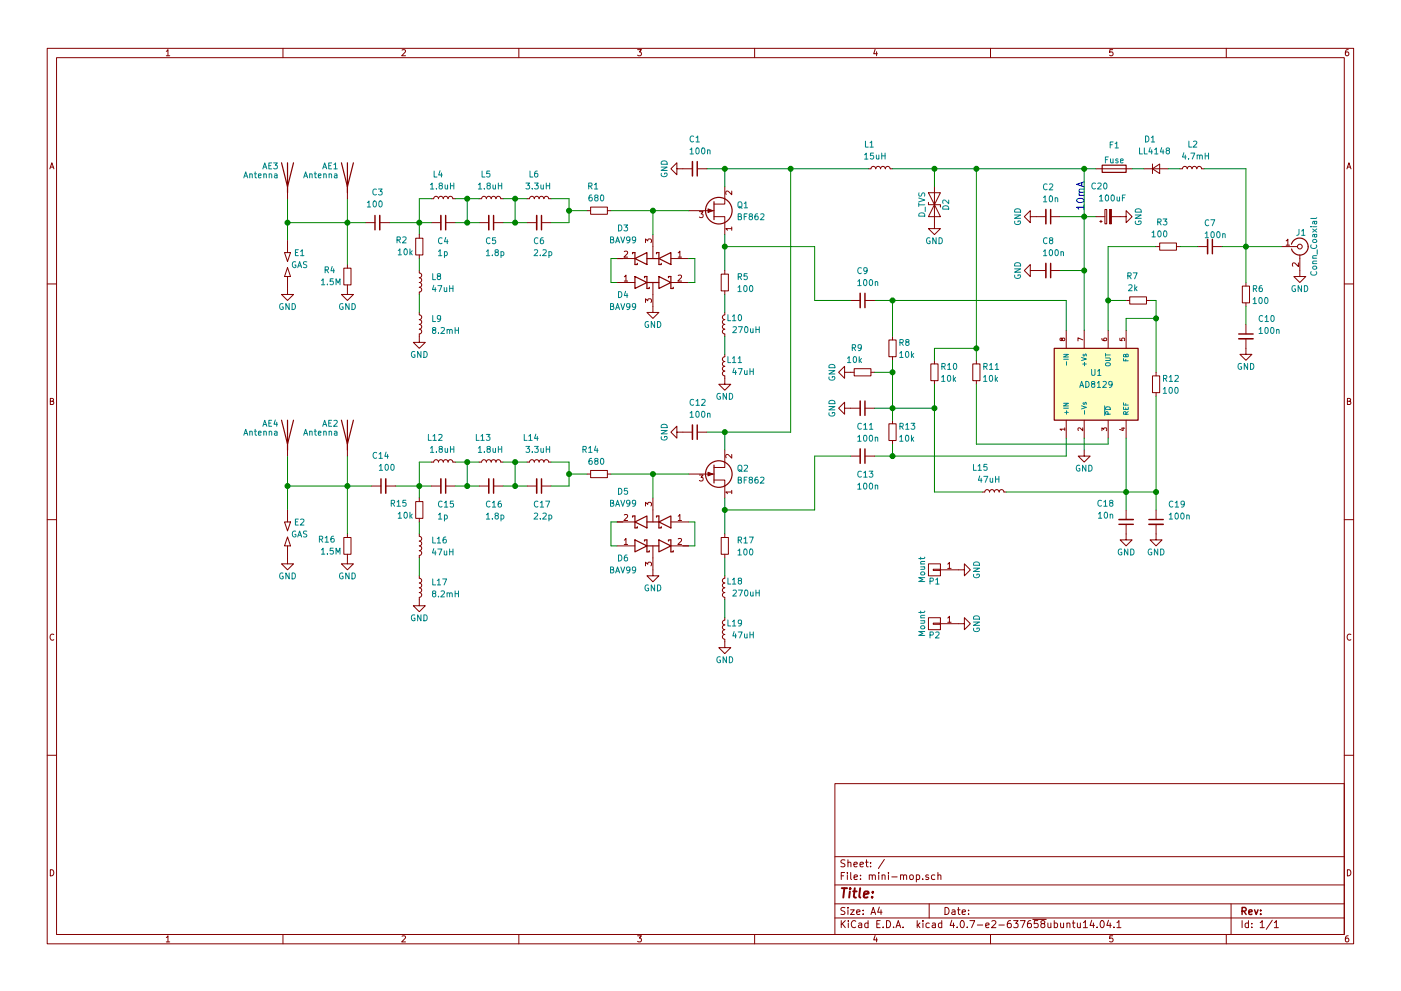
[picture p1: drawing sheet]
EESchema Schematic File Version 2
LIBS:power
LIBS:device
LIBS:linear
LIBS:regul
LIBS:adc-dac
LIBS:memory
LIBS:xilinx
LIBS:microcontrollers
LIBS:dsp
LIBS:microchip
LIBS:analog_switches
LIBS:motorola
LIBS:texas
LIBS:intel
LIBS:audio
LIBS:interface
LIBS:digital-audio
LIBS:philips
LIBS:cypress
LIBS:siliconi
LIBS:opto
LIBS:atmel
LIBS:contrib
LIBS:mini-mop
LIBS:Connector
EELAYER 25 0
EELAYER END
$Descr A4 11693 8268
encoding utf-8
Sheet 1 1
Title ""
Date ""
Rev ""
Comp ""
Comment1 ""
Comment2 ""
Comment3 ""
Comment4 ""
$EndDescr
$Comp
L AD8129 U1
U 1 1
P 9150 3200
F 0 "U1" H 9150 3300 50  0000 C CNN
F 1 "AD8129" H 9150 3200 50  0000 C CNN
F 2 "Housings_SOIC:SOIC-8_3.9x4.9mm_Pitch1.27mm" H 9150 3200 50  0001 C CIN
F 3 "" H 9150 3200 50  0001 C CNN
	1    9150 3200
	1    0    0    -1  
$EndComp
$Comp
L C_Small C8
U 1 1
P 8750 2250
F 0 "C8" V 8500 2200 50  0000 L CNN
F 1 "100n" V 8600 2200 50  0000 L CNN
F 2 "mini_mop:C_1206_0603" H 8750 2250 50  0001 C CNN
F 3 "" H 8750 2250 50  0001 C CNN
	1    8750 2250
	0    1    1    0   
$EndComp
$Comp
L C_Small C2
U 1 1
P 8750 1800
F 0 "C2" V 8500 1750 50  0000 L CNN
F 1 "10n" V 8600 1750 50  0000 L CNN
F 2 "mini_mop:C_1206_0603" H 8750 1800 50  0001 C CNN
F 3 "" H 8750 1800 50  0001 C CNN
	1    8750 1800
	0    1    1    0   
$EndComp
$Comp
L GND #PWR5
U 1 1
P 8650 2250
F 0 "#PWR5" H 8650 2000 50  0001 C CNN
F 1 "GND" H 8650 2100 50  0000 C CNN
F 2 "" H 8650 2250 50  0001 C CNN
F 3 "" H 8650 2250 50  0001 C CNN
	1    8650 2250
	0    1    1    0   
$EndComp
$Comp
L GND #PWR2
U 1 1
P 8650 1800
F 0 "#PWR2" H 8650 1550 50  0001 C CNN
F 1 "GND" H 8650 1650 50  0000 C CNN
F 2 "" H 8650 1800 50  0001 C CNN
F 3 "" H 8650 1800 50  0001 C CNN
	1    8650 1800
	0    1    1    0   
$EndComp
$Comp
L R_Small R7
U 1 1
P 9500 2500
F 0 "R7" V 9700 2500 50  0000 L CNN
F 1 "2k" V 9600 2500 50  0000 L CNN
F 2 "mini_mop:R_1206_0603" H 9500 2500 50  0001 C CNN
F 3 "" H 9500 2500 50  0001 C CNN
	1    9500 2500
	0    -1   -1   0   
$EndComp
Wire Wire Line
	9250 2050 9250 2750
Wire Wire Line
	9250 2500 9400 2500
Wire Wire Line
	9400 2750 9400 2650
Wire Wire Line
	9400 2650 9650 2650
Wire Wire Line
	9650 2500 9650 3100
Wire Wire Line
	9650 2500 9600 2500
$Comp
L R_Small R12
U 1 1
P 9650 3200
F 0 "R12" H 9700 3250 50  0000 L CNN
F 1 "100" H 9700 3150 50  0000 L CNN
F 2 "mini_mop:R_1206_0603" H 9650 3200 50  0001 C CNN
F 3 "" H 9650 3200 50  0001 C CNN
	1    9650 3200
	1    0    0    -1  
$EndComp
Connection ~ 9650 2650
Wire Wire Line
	9650 3300 9650 4250
Wire Wire Line
	9400 3650 9400 4250
$Comp
L L_Small L15
U 1 1
P 8300 4100
F 0 "L15" V 8500 4150 50  0000 L CNN
F 1 "47uH" V 8400 4050 50  0000 L CNN
F 2 "Resistors_ThroughHole:R_Axial_DIN0207_L6.3mm_D2.5mm_P10.16mm_Horizontal" H 8300 4100 50  0001 C CNN
F 3 "" H 8300 4100 50  0001 C CNN
	1    8300 4100
	0    -1   -1   0   
$EndComp
$Comp
L R_Small R11
U 1 1
P 8150 3100
F 0 "R11" H 8200 3150 50  0000 L CNN
F 1 "10k" H 8200 3050 50  0000 L CNN
F 2 "mini_mop:R_1206_0603" H 8150 3100 50  0001 C CNN
F 3 "" H 8150 3100 50  0001 C CNN
	1    8150 3100
	1    0    0    -1  
$EndComp
$Comp
L R_Small R10
U 1 1
P 7800 3100
F 0 "R10" H 7850 3150 50  0000 L CNN
F 1 "10k" H 7850 3050 50  0000 L CNN
F 2 "mini_mop:R_1206_0603" H 7800 3100 50  0001 C CNN
F 3 "" H 7800 3100 50  0001 C CNN
	1    7800 3100
	1    0    0    -1  
$EndComp
$Comp
L R_Small R8
U 1 1
P 7450 2900
F 0 "R8" H 7500 2950 50  0000 L CNN
F 1 "10k" H 7500 2850 50  0000 L CNN
F 2 "mini_mop:R_1206_0603" H 7450 2900 50  0001 C CNN
F 3 "" H 7450 2900 50  0001 C CNN
	1    7450 2900
	1    0    0    -1  
$EndComp
Wire Wire Line
	8150 3200 8150 3700
Wire Wire Line
	8150 3700 9250 3700
Wire Wire Line
	9250 3700 9250 3650
Wire Wire Line
	7800 3000 7800 2900
Wire Wire Line
	7800 2900 8150 2900
Wire Wire Line
	7800 3200 7800 4100
Wire Wire Line
	7800 4100 8200 4100
$Comp
L R_Small R13
U 1 1
P 7450 3600
F 0 "R13" H 7500 3650 50  0000 L CNN
F 1 "10k" H 7500 3550 50  0000 L CNN
F 2 "mini_mop:R_1206_0603" H 7450 3600 50  0001 C CNN
F 3 "" H 7450 3600 50  0001 C CNN
	1    7450 3600
	1    0    0    -1  
$EndComp
Wire Wire Line
	7450 3700 7450 3800
Wire Wire Line
	7300 3800 8900 3800
Wire Wire Line
	8900 3800 8900 3650
Wire Wire Line
	7450 3000 7450 3500
$Comp
L C_Small C13
U 1 1
P 7200 3800
F 0 "C13" V 7350 3750 50  0000 L CNN
F 1 "100n" V 7450 3750 50  0000 L CNN
F 2 "mini_mop:C_1206_0603" H 7200 3800 50  0001 C CNN
F 3 "" H 7200 3800 50  0001 C CNN
	1    7200 3800
	0    1    1    0   
$EndComp
Connection ~ 7450 3800
$Comp
L R_Small R9
U 1 1
P 7200 3100
F 0 "R9" V 7400 3100 50  0000 L CNN
F 1 "10k" V 7300 3100 50  0000 L CNN
F 2 "mini_mop:R_1206_0603" H 7200 3100 50  0001 C CNN
F 3 "" H 7200 3100 50  0001 C CNN
	1    7200 3100
	0    -1   -1   0   
$EndComp
$Comp
L C_Small C11
U 1 1
P 7200 3400
F 0 "C11" V 7350 3350 50  0000 L CNN
F 1 "100n" V 7450 3350 50  0000 L CNN
F 2 "mini_mop:C_1206_0603" H 7200 3400 50  0001 C CNN
F 3 "" H 7200 3400 50  0001 C CNN
	1    7200 3400
	0    1    1    0   
$EndComp
Wire Wire Line
	7300 3400 7800 3400
Connection ~ 7450 3400
$Comp
L GND #PWR14
U 1 1
P 7100 3400
F 0 "#PWR14" H 7100 3150 50  0001 C CNN
F 1 "GND" H 7100 3250 50  0000 C CNN
F 2 "" H 7100 3400 50  0001 C CNN
F 3 "" H 7100 3400 50  0001 C CNN
	1    7100 3400
	0    1    1    0   
$EndComp
$Comp
L GND #PWR12
U 1 1
P 7100 3100
F 0 "#PWR12" H 7100 2850 50  0001 C CNN
F 1 "GND" H 7100 2950 50  0000 C CNN
F 2 "" H 7100 3100 50  0001 C CNN
F 3 "" H 7100 3100 50  0001 C CNN
	1    7100 3100
	0    1    1    0   
$EndComp
Wire Wire Line
	7300 2500 8900 2500
Wire Wire Line
	8900 2500 8900 2750
Wire Wire Line
	7300 3100 7450 3100
Connection ~ 7450 3100
Wire Wire Line
	8400 4100 9650 4100
Connection ~ 9400 4100
$Comp
L GND #PWR16
U 1 1
P 9050 3750
F 0 "#PWR16" H 9050 3500 50  0001 C CNN
F 1 "GND" H 9050 3600 50  0000 C CNN
F 2 "" H 9050 3750 50  0001 C CNN
F 3 "" H 9050 3750 50  0001 C CNN
	1    9050 3750
	1    0    0    -1  
$EndComp
Wire Wire Line
	9050 3650 9050 3750
Wire Wire Line
	9050 2250 8850 2250
Connection ~ 9050 2250
Text Notes 9050 1750 1    60   ~ 0
10mA\n
$Comp
L Fuse F1
U 1 1
P 9300 1400
F 0 "F1" V 9100 1400 50  0000 C CNN
F 1 "Fuse" V 9225 1400 50  0000 C CNN
F 2 "Fuse_Holders_and_Fuses:Fuseholder5x20_horiz_open_inline_Type-I" V 9230 1400 50  0001 C CNN
F 3 "" H 9300 1400 50  0001 C CNN
	1    9300 1400
	0    1    1    0   
$EndComp
$Comp
L D_Small D1
U 1 1
P 9650 1400
F 0 "D1" H 9550 1650 50  0000 L CNN
F 1 "LL4148" H 9500 1550 50  0000 L CNN
F 2 "Diodes_SMD:D_MiniMELF_Handsoldering" V 9650 1400 50  0001 C CNN
F 3 "" V 9650 1400 50  0001 C CNN
	1    9650 1400
	1    0    0    -1  
$EndComp
Wire Wire Line
	9450 1400 9550 1400
$Comp
L R_Small R3
U 1 1
P 9750 2050
F 0 "R3" V 9950 2050 50  0000 L CNN
F 1 "100" V 9850 2050 50  0000 L CNN
F 2 "mini_mop:R_1206_0603" H 9750 2050 50  0001 C CNN
F 3 "" H 9750 2050 50  0001 C CNN
	1    9750 2050
	0    -1   -1   0   
$EndComp
Wire Wire Line
	9650 2050 9250 2050
Connection ~ 9250 2500
Wire Wire Line
	7450 2500 7450 2800
Connection ~ 8150 2900
Connection ~ 7800 3400
$Comp
L C_Small C9
U 1 1
P 7200 2500
F 0 "C9" V 6950 2450 50  0000 L CNN
F 1 "100n" V 7050 2450 50  0000 L CNN
F 2 "mini_mop:C_1206_0603" H 7200 2500 50  0001 C CNN
F 3 "" H 7200 2500 50  0001 C CNN
	1    7200 2500
	0    1    1    0   
$EndComp
Connection ~ 7450 2500
$Comp
L L_Small L2
U 1 1
P 9950 1400
F 0 "L2" V 10150 1350 50  0000 L CNN
F 1 "4.7mH" V 10050 1250 50  0000 L CNN
F 2 "Resistors_ThroughHole:R_Axial_DIN0207_L6.3mm_D2.5mm_P10.16mm_Horizontal" H 9950 1400 50  0001 C CNN
F 3 "" H 9950 1400 50  0001 C CNN
	1    9950 1400
	0    -1   -1   0   
$EndComp
$Comp
L C_Small C7
U 1 1
P 10100 2050
F 0 "C7" V 9900 2000 50  0000 L CNN
F 1 "100n" V 10000 2000 50  0000 L CNN
F 2 "mini_mop:C_1206_0603" H 10100 2050 50  0001 C CNN
F 3 "" H 10100 2050 50  0001 C CNN
	1    10100 2050
	0    1    1    0   
$EndComp
$Comp
L R_Small R6
U 1 1
P 10400 2450
F 0 "R6" H 10450 2500 50  0000 L CNN
F 1 "100" H 10450 2400 50  0000 L CNN
F 2 "mini_mop:R_1206_0603" H 10400 2450 50  0001 C CNN
F 3 "" H 10400 2450 50  0001 C CNN
	1    10400 2450
	1    0    0    -1  
$EndComp
$Comp
L C_Small C19
U 1 1
P 9650 4350
F 0 "C19" H 9750 4500 50  0000 L CNN
F 1 "100n" H 9750 4400 50  0000 L CNN
F 2 "mini_mop:C_1206_0603" H 9650 4350 50  0001 C CNN
F 3 "" H 9650 4350 50  0001 C CNN
	1    9650 4350
	1    0    0    -1  
$EndComp
$Comp
L C_Small C18
U 1 1
P 9400 4350
F 0 "C18" H 9500 4200 50  0000 L CNN
F 1 "10n" H 9500 4300 50  0000 L CNN
F 2 "mini_mop:C_1206_0603" H 9400 4350 50  0001 C CNN
F 3 "" H 9400 4350 50  0001 C CNN
	1    9400 4350
	-1   0    0    1   
$EndComp
Connection ~ 9650 4100
$Comp
L GND #PWR17
U 1 1
P 9400 4450
F 0 "#PWR17" H 9400 4200 50  0001 C CNN
F 1 "GND" H 9400 4300 50  0000 C CNN
F 2 "" H 9400 4450 50  0001 C CNN
F 3 "" H 9400 4450 50  0001 C CNN
	1    9400 4450
	1    0    0    -1  
$EndComp
$Comp
L GND #PWR18
U 1 1
P 9650 4450
F 0 "#PWR18" H 9650 4200 50  0001 C CNN
F 1 "GND" H 9650 4300 50  0000 C CNN
F 2 "" H 9650 4450 50  0001 C CNN
F 3 "" H 9650 4450 50  0001 C CNN
	1    9650 4450
	1    0    0    -1  
$EndComp
$Comp
L C_Small C10
U 1 1
P 10400 2800
F 0 "C10" H 10500 2950 50  0000 L CNN
F 1 "100n" H 10500 2850 50  0000 L CNN
F 2 "mini_mop:C_1206_0603" H 10400 2800 50  0001 C CNN
F 3 "" H 10400 2800 50  0001 C CNN
	1    10400 2800
	1    0    0    -1  
$EndComp
$Comp
L GND #PWR11
U 1 1
P 10400 2900
F 0 "#PWR11" H 10400 2650 50  0001 C CNN
F 1 "GND" H 10400 2750 50  0000 C CNN
F 2 "" H 10400 2900 50  0001 C CNN
F 3 "" H 10400 2900 50  0001 C CNN
	1    10400 2900
	1    0    0    -1  
$EndComp
Wire Wire Line
	10400 2550 10400 2700
Wire Wire Line
	10200 2050 10700 2050
Wire Wire Line
	10400 1400 10400 2350
Wire Wire Line
	10000 2050 9850 2050
Connection ~ 10400 2050
Wire Wire Line
	10050 1400 10400 1400
Wire Wire Line
	9750 1400 9850 1400
$Comp
L Conn_Coaxial J1
U 1 1
P 10850 2050
F 0 "J1" H 10860 2170 50  0000 C CNN
F 1 "Conn_Coaxial" V 10965 2050 50  0000 C CNN
F 2 "mini_mop:RFCONNECTOR" H 10850 2050 50  0001 C CNN
F 3 "" H 10850 2050 50  0001 C CNN
	1    10850 2050
	1    0    0    -1  
$EndComp
$Comp
L GND #PWR6
U 1 1
P 10850 2250
F 0 "#PWR6" H 10850 2000 50  0001 C CNN
F 1 "GND" H 10850 2100 50  0000 C CNN
F 2 "" H 10850 2250 50  0001 C CNN
F 3 "" H 10850 2250 50  0001 C CNN
	1    10850 2250
	1    0    0    -1  
$EndComp
$Comp
L L_Small L1
U 1 1
P 7350 1400
F 0 "L1" V 7550 1450 50  0000 L CNN
F 1 "15uH" V 7450 1350 50  0000 L CNN
F 2 "Resistors_ThroughHole:R_Axial_DIN0207_L6.3mm_D2.5mm_P10.16mm_Horizontal" H 7350 1400 50  0001 C CNN
F 3 "" H 7350 1400 50  0001 C CNN
	1    7350 1400
	0    -1   -1   0   
$EndComp
$Comp
L D_TVS D2
U 1 1
P 7800 1700
F 0 "D2" H 7800 1800 50  0000 C CNN
F 1 "D_TVS" H 7800 1600 50  0000 C CNN
F 2 "Diodes_ThroughHole:D_DO-201AD_P15.24mm_Horizontal" H 7800 1700 50  0001 C CNN
F 3 "" H 7800 1700 50  0001 C CNN
	1    7800 1700
	0    1    1    0   
$EndComp
$Comp
L GND #PWR4
U 1 1
P 7800 1850
F 0 "#PWR4" H 7800 1600 50  0001 C CNN
F 1 "GND" H 7800 1700 50  0000 C CNN
F 2 "" H 7800 1850 50  0001 C CNN
F 3 "" H 7800 1850 50  0001 C CNN
	1    7800 1850
	1    0    0    -1  
$EndComp
$Comp
L Q_NJFET_SDG Q2
U 1 1
P 5950 3950
F 0 "Q2" H 6150 4000 50  0000 L CNN
F 1 "BF862" H 6150 3900 50  0000 L CNN
F 2 "TO_SOT_Packages_SMD:SOT-23_Handsoldering" H 6150 4050 50  0001 C CNN
F 3 "" H 5950 3950 50  0001 C CNN
	1    5950 3950
	1    0    0    -1  
$EndComp
Wire Wire Line
	6050 4150 6050 4450
Wire Wire Line
	6050 4250 6800 4250
Wire Wire Line
	6050 3750 6050 3600
Wire Wire Line
	5900 3600 6600 3600
$Comp
L C_Small C12
U 1 1
P 5800 3600
F 0 "C12" V 5550 3550 50  0000 L CNN
F 1 "100n" V 5650 3550 50  0000 L CNN
F 2 "mini_mop:C_1206_0603" H 5800 3600 50  0001 C CNN
F 3 "" H 5800 3600 50  0001 C CNN
	1    5800 3600
	0    1    1    0   
$EndComp
$Comp
L GND #PWR15
U 1 1
P 5700 3600
F 0 "#PWR15" H 5700 3350 50  0001 C CNN
F 1 "GND" H 5700 3450 50  0000 C CNN
F 2 "" H 5700 3600 50  0001 C CNN
F 3 "" H 5700 3600 50  0001 C CNN
	1    5700 3600
	0    1    1    0   
$EndComp
Connection ~ 6050 3600
$Comp
L R_Small R17
U 1 1
P 6050 4550
F 0 "R17" H 6150 4600 50  0000 L CNN
F 1 "100" H 6150 4500 50  0000 L CNN
F 2 "mini_mop:R_1206_0603" H 6050 4550 50  0001 C CNN
F 3 "" H 6050 4550 50  0001 C CNN
	1    6050 4550
	1    0    0    -1  
$EndComp
$Comp
L L_Small L18
U 1 1
P 6050 4900
F 0 "L18" H 5900 4850 50  0000 L CNN
F 1 "270uH" H 5750 4950 50  0000 L CNN
F 2 "Resistors_ThroughHole:R_Axial_DIN0207_L6.3mm_D2.5mm_P10.16mm_Horizontal" H 6050 4900 50  0001 C CNN
F 3 "" H 6050 4900 50  0001 C CNN
	1    6050 4900
	-1   0    0    1   
$EndComp
$Comp
L L_Small L19
U 1 1
P 6050 5250
F 0 "L19" H 5900 5200 50  0000 L CNN
F 1 "47uH" H 5800 5300 50  0000 L CNN
F 2 "Resistors_ThroughHole:R_Axial_DIN0207_L6.3mm_D2.5mm_P10.16mm_Horizontal" H 6050 5250 50  0001 C CNN
F 3 "" H 6050 5250 50  0001 C CNN
	1    6050 5250
	-1   0    0    1   
$EndComp
Wire Wire Line
	6050 5150 6050 5000
Wire Wire Line
	6050 4800 6050 4650
Connection ~ 6050 4250
$Comp
L GND #PWR25
U 1 1
P 6050 5350
F 0 "#PWR25" H 6050 5100 50  0001 C CNN
F 1 "GND" H 6050 5200 50  0000 C CNN
F 2 "" H 6050 5350 50  0001 C CNN
F 3 "" H 6050 5350 50  0001 C CNN
	1    6050 5350
	1    0    0    -1  
$EndComp
$Comp
L R_Small R14
U 1 1
P 5000 3950
F 0 "R14" V 5200 3950 50  0000 L CNN
F 1 "680" V 5100 3900 50  0000 L CNN
F 2 "mini_mop:R_1206_0603" H 5000 3950 50  0001 C CNN
F 3 "" H 5000 3950 50  0001 C CNN
	1    5000 3950
	0    -1   -1   0   
$EndComp
Wire Wire Line
	5100 3950 5750 3950
Wire Wire Line
	8850 1800 9150 1800
Connection ~ 9050 1800
$Comp
L L_Small L14
U 1 1
P 4500 3850
F 0 "L14" V 4700 3850 50  0000 L CNN
F 1 "3.3uH" V 4600 3750 50  0000 L CNN
F 2 "Resistors_ThroughHole:R_Axial_DIN0207_L6.3mm_D2.5mm_P10.16mm_Horizontal" H 4500 3850 50  0001 C CNN
F 3 "" H 4500 3850 50  0001 C CNN
	1    4500 3850
	0    -1   -1   0   
$EndComp
$Comp
L C_Small C17
U 1 1
P 4500 4050
F 0 "C17" V 4650 4000 50  0000 L CNN
F 1 "2.2p" V 4750 4000 50  0000 L CNN
F 2 "mini_mop:C_1206_0603" H 4500 4050 50  0001 C CNN
F 3 "" H 4500 4050 50  0001 C CNN
	1    4500 4050
	0    1    1    0   
$EndComp
Wire Wire Line
	4750 4050 4600 4050
Wire Wire Line
	4750 3850 4750 4050
Wire Wire Line
	4750 3850 4600 3850
Connection ~ 4750 3950
Wire Wire Line
	4200 4050 4400 4050
Wire Wire Line
	4200 3850 4400 3850
$Comp
L L_Small L13
U 1 1
P 4100 3850
F 0 "L13" V 4300 3850 50  0000 L CNN
F 1 "1.8uH" V 4200 3750 50  0000 L CNN
F 2 "Resistors_ThroughHole:R_Axial_DIN0207_L6.3mm_D2.5mm_P10.16mm_Horizontal" H 4100 3850 50  0001 C CNN
F 3 "" H 4100 3850 50  0001 C CNN
	1    4100 3850
	0    -1   -1   0   
$EndComp
$Comp
L C_Small C16
U 1 1
P 4100 4050
F 0 "C16" V 4250 4000 50  0000 L CNN
F 1 "1.8p" V 4350 4000 50  0000 L CNN
F 2 "mini_mop:C_1206_0603" H 4100 4050 50  0001 C CNN
F 3 "" H 4100 4050 50  0001 C CNN
	1    4100 4050
	0    1    1    0   
$EndComp
Wire Wire Line
	4300 4050 4300 3850
Connection ~ 4300 3850
Connection ~ 4300 4050
Wire Wire Line
	3800 4050 4000 4050
Wire Wire Line
	3900 4050 3900 3850
Wire Wire Line
	3800 3850 4000 3850
$Comp
L L_Small L12
U 1 1
P 3700 3850
F 0 "L12" V 3900 3850 50  0000 L CNN
F 1 "1.8uH" V 3800 3750 50  0000 L CNN
F 2 "Resistors_ThroughHole:R_Axial_DIN0207_L6.3mm_D2.5mm_P10.16mm_Horizontal" H 3700 3850 50  0001 C CNN
F 3 "" H 3700 3850 50  0001 C CNN
	1    3700 3850
	0    -1   -1   0   
$EndComp
Connection ~ 3900 3850
$Comp
L C_Small C15
U 1 1
P 3700 4050
F 0 "C15" V 3850 4000 50  0000 L CNN
F 1 "1p" V 3950 4000 50  0000 L CNN
F 2 "mini_mop:C_1206_0603" H 3700 4050 50  0001 C CNN
F 3 "" H 3700 4050 50  0001 C CNN
	1    3700 4050
	0    1    1    0   
$EndComp
Connection ~ 3900 4050
Wire Wire Line
	3300 4050 3600 4050
Wire Wire Line
	3500 3850 3500 4150
Wire Wire Line
	3500 3850 3600 3850
Wire Wire Line
	4750 3950 4900 3950
$Comp
L R_Small R15
U 1 1
P 3500 4250
F 0 "R15" H 3600 4200 50  0000 L CNN
F 1 "10k" H 3550 4300 50  0000 L CNN
F 2 "mini_mop:R_1206_0603" H 3500 4250 50  0001 C CNN
F 3 "" H 3500 4250 50  0001 C CNN
	1    3500 4250
	-1   0    0    1   
$EndComp
Connection ~ 3500 4050
$Comp
L L_Small L16
U 1 1
P 3500 4550
F 0 "L16" H 3600 4600 50  0000 L CNN
F 1 "47uH" H 3600 4500 50  0000 L CNN
F 2 "Resistors_ThroughHole:R_Axial_DIN0207_L6.3mm_D2.5mm_P10.16mm_Horizontal" H 3500 4550 50  0001 C CNN
F 3 "" H 3500 4550 50  0001 C CNN
	1    3500 4550
	1    0    0    -1  
$EndComp
$Comp
L L_Small L17
U 1 1
P 3500 4900
F 0 "L17" H 3600 4950 50  0000 L CNN
F 1 "8.2mH" H 3600 4850 50  0000 L CNN
F 2 "Resistors_ThroughHole:R_Axial_DIN0207_L6.3mm_D2.5mm_P10.16mm_Horizontal" H 3500 4900 50  0001 C CNN
F 3 "" H 3500 4900 50  0001 C CNN
	1    3500 4900
	1    0    0    -1  
$EndComp
$Comp
L GND #PWR23
U 1 1
P 3500 5000
F 0 "#PWR23" H 3500 4750 50  0001 C CNN
F 1 "GND" H 3500 4850 50  0000 C CNN
F 2 "" H 3500 5000 50  0001 C CNN
F 3 "" H 3500 5000 50  0001 C CNN
	1    3500 5000
	1    0    0    -1  
$EndComp
$Comp
L D_Schottky_x2_Serial_AKC D6
U 1 1
P 5450 4550
F 0 "D6" H 5200 4450 50  0000 C CNN
F 1 "BAV99" H 5200 4350 50  0000 C CNN
F 2 "TO_SOT_Packages_SMD:SOT-23_Handsoldering" H 5450 4550 50  0001 C CNN
F 3 "" H 5450 4550 50  0001 C CNN
	1    5450 4550
	1    0    0    -1  
$EndComp
$Comp
L D_Schottky_x2_Serial_AKC D5
U 1 1
P 5450 4350
F 0 "D5" H 5700 4100 50  0000 C CNN
F 1 "BAV99" H 5700 4200 50  0000 C CNN
F 2 "TO_SOT_Packages_SMD:SOT-23_Handsoldering" H 5450 4350 50  0001 C CNN
F 3 "" H 5450 4350 50  0001 C CNN
	1    5450 4350
	-1   0    0    1   
$EndComp
Wire Wire Line
	5450 4150 5450 3950
Connection ~ 5450 3950
Wire Wire Line
	5750 4350 5800 4350
Wire Wire Line
	5800 4350 5800 4550
Wire Wire Line
	5800 4550 5750 4550
Wire Wire Line
	5150 4350 5100 4350
Wire Wire Line
	5100 4350 5100 4550
Wire Wire Line
	5100 4550 5150 4550
$Comp
L GND #PWR21
U 1 1
P 5450 4750
F 0 "#PWR21" H 5450 4500 50  0001 C CNN
F 1 "GND" H 5450 4600 50  0000 C CNN
F 2 "" H 5450 4750 50  0001 C CNN
F 3 "" H 5450 4750 50  0001 C CNN
	1    5450 4750
	1    0    0    -1  
$EndComp
$Comp
L Q_NJFET_SDG Q1
U 1 1
P 5950 1750
F 0 "Q1" H 6150 1800 50  0000 L CNN
F 1 "BF862" H 6150 1700 50  0000 L CNN
F 2 "TO_SOT_Packages_SMD:SOT-23_Handsoldering" H 6150 1850 50  0001 C CNN
F 3 "" H 5950 1750 50  0001 C CNN
	1    5950 1750
	1    0    0    -1  
$EndComp
Wire Wire Line
	6050 1950 6050 2250
Wire Wire Line
	6050 2050 6800 2050
Wire Wire Line
	6050 1550 6050 1400
Wire Wire Line
	5900 1400 7250 1400
$Comp
L C_Small C1
U 1 1
P 5800 1400
F 0 "C1" V 5550 1350 50  0000 L CNN
F 1 "100n" V 5650 1350 50  0000 L CNN
F 2 "mini_mop:C_1206_0603" H 5800 1400 50  0001 C CNN
F 3 "" H 5800 1400 50  0001 C CNN
	1    5800 1400
	0    1    1    0   
$EndComp
$Comp
L GND #PWR1
U 1 1
P 5700 1400
F 0 "#PWR1" H 5700 1150 50  0001 C CNN
F 1 "GND" H 5700 1250 50  0000 C CNN
F 2 "" H 5700 1400 50  0001 C CNN
F 3 "" H 5700 1400 50  0001 C CNN
	1    5700 1400
	0    1    1    0   
$EndComp
Connection ~ 6050 1400
Connection ~ 6050 2050
$Comp
L R_Small R1
U 1 1
P 5000 1750
F 0 "R1" V 5200 1750 50  0000 L CNN
F 1 "680" V 5100 1700 50  0000 L CNN
F 2 "mini_mop:R_1206_0603" H 5000 1750 50  0001 C CNN
F 3 "" H 5000 1750 50  0001 C CNN
	1    5000 1750
	0    -1   -1   0   
$EndComp
Wire Wire Line
	5100 1750 5750 1750
$Comp
L L_Small L6
U 1 1
P 4500 1650
F 0 "L6" V 4700 1650 50  0000 L CNN
F 1 "3.3uH" V 4600 1550 50  0000 L CNN
F 2 "Resistors_ThroughHole:R_Axial_DIN0207_L6.3mm_D2.5mm_P10.16mm_Horizontal" H 4500 1650 50  0001 C CNN
F 3 "" H 4500 1650 50  0001 C CNN
	1    4500 1650
	0    -1   -1   0   
$EndComp
$Comp
L C_Small C6
U 1 1
P 4500 1850
F 0 "C6" V 4650 1800 50  0000 L CNN
F 1 "2.2p" V 4750 1800 50  0000 L CNN
F 2 "mini_mop:C_1206_0603" H 4500 1850 50  0001 C CNN
F 3 "" H 4500 1850 50  0001 C CNN
	1    4500 1850
	0    1    1    0   
$EndComp
Wire Wire Line
	4750 1850 4600 1850
Wire Wire Line
	4750 1650 4750 1850
Wire Wire Line
	4750 1650 4600 1650
Connection ~ 4750 1750
Wire Wire Line
	4200 1850 4400 1850
Wire Wire Line
	4200 1650 4400 1650
$Comp
L L_Small L5
U 1 1
P 4100 1650
F 0 "L5" V 4300 1650 50  0000 L CNN
F 1 "1.8uH" V 4200 1550 50  0000 L CNN
F 2 "Resistors_ThroughHole:R_Axial_DIN0207_L6.3mm_D2.5mm_P10.16mm_Horizontal" H 4100 1650 50  0001 C CNN
F 3 "" H 4100 1650 50  0001 C CNN
	1    4100 1650
	0    -1   -1   0   
$EndComp
$Comp
L C_Small C5
U 1 1
P 4100 1850
F 0 "C5" V 4250 1800 50  0000 L CNN
F 1 "1.8p" V 4350 1800 50  0000 L CNN
F 2 "mini_mop:C_1206_0603" H 4100 1850 50  0001 C CNN
F 3 "" H 4100 1850 50  0001 C CNN
	1    4100 1850
	0    1    1    0   
$EndComp
Wire Wire Line
	4300 1850 4300 1650
Connection ~ 4300 1650
Connection ~ 4300 1850
Wire Wire Line
	3800 1850 4000 1850
Wire Wire Line
	3900 1850 3900 1650
Wire Wire Line
	3800 1650 4000 1650
$Comp
L L_Small L4
U 1 1
P 3700 1650
F 0 "L4" V 3900 1650 50  0000 L CNN
F 1 "1.8uH" V 3800 1550 50  0000 L CNN
F 2 "Resistors_ThroughHole:R_Axial_DIN0207_L6.3mm_D2.5mm_P10.16mm_Horizontal" H 3700 1650 50  0001 C CNN
F 3 "" H 3700 1650 50  0001 C CNN
	1    3700 1650
	0    -1   -1   0   
$EndComp
Connection ~ 3900 1650
$Comp
L C_Small C4
U 1 1
P 3700 1850
F 0 "C4" V 3850 1800 50  0000 L CNN
F 1 "1p" V 3950 1800 50  0000 L CNN
F 2 "mini_mop:C_1206_0603" H 3700 1850 50  0001 C CNN
F 3 "" H 3700 1850 50  0001 C CNN
	1    3700 1850
	0    1    1    0   
$EndComp
Connection ~ 3900 1850
Wire Wire Line
	3250 1850 3600 1850
Wire Wire Line
	3500 1650 3500 1950
Wire Wire Line
	3500 1650 3600 1650
Wire Wire Line
	4750 1750 4900 1750
$Comp
L R_Small R2
U 1 1
P 3500 2050
F 0 "R2" H 3600 2000 50  0000 L CNN
F 1 "10k" H 3550 2100 50  0000 L CNN
F 2 "mini_mop:R_1206_0603" H 3500 2050 50  0001 C CNN
F 3 "" H 3500 2050 50  0001 C CNN
	1    3500 2050
	-1   0    0    1   
$EndComp
Connection ~ 3500 1850
$Comp
L D_Schottky_x2_Serial_AKC D4
U 1 1
P 5450 2350
F 0 "D4" H 5200 2250 50  0000 C CNN
F 1 "BAV99" H 5200 2150 50  0000 C CNN
F 2 "TO_SOT_Packages_SMD:SOT-23_Handsoldering" H 5450 2350 50  0001 C CNN
F 3 "" H 5450 2350 50  0001 C CNN
	1    5450 2350
	1    0    0    -1  
$EndComp
$Comp
L D_Schottky_x2_Serial_AKC D3
U 1 1
P 5450 2150
F 0 "D3" H 5700 1900 50  0000 C CNN
F 1 "BAV99" H 5700 2000 50  0000 C CNN
F 2 "TO_SOT_Packages_SMD:SOT-23_Handsoldering" H 5450 2150 50  0001 C CNN
F 3 "" H 5450 2150 50  0001 C CNN
	1    5450 2150
	-1   0    0    1   
$EndComp
Wire Wire Line
	5450 1950 5450 1750
Connection ~ 5450 1750
Wire Wire Line
	5750 2150 5800 2150
Wire Wire Line
	5800 2150 5800 2350
Wire Wire Line
	5800 2350 5750 2350
Wire Wire Line
	5150 2150 5100 2150
Wire Wire Line
	5100 2150 5100 2350
Wire Wire Line
	5100 2350 5150 2350
$Comp
L GND #PWR9
U 1 1
P 5450 2550
F 0 "#PWR9" H 5450 2300 50  0001 C CNN
F 1 "GND" H 5450 2400 50  0000 C CNN
F 2 "" H 5450 2550 50  0001 C CNN
F 3 "" H 5450 2550 50  0001 C CNN
	1    5450 2550
	1    0    0    -1  
$EndComp
Wire Wire Line
	6800 2050 6800 2500
Wire Wire Line
	6800 2500 7100 2500
Wire Wire Line
	6800 4250 6800 3800
Wire Wire Line
	6800 3800 7100 3800
Wire Wire Line
	6600 3600 6600 1400
Connection ~ 6600 1400
Wire Wire Line
	7450 1400 9150 1400
Connection ~ 7800 1400
Connection ~ 9050 1400
Wire Wire Line
	8150 1400 8150 3000
Connection ~ 8150 1400
Wire Wire Line
	7800 1400 7800 1550
Wire Wire Line
	9050 1400 9050 2750
$Comp
L C_Small C3
U 1 1
P 3150 1850
F 0 "C3" V 3400 1800 50  0000 L CNN
F 1 "100" V 3300 1800 50  0000 L CNN
F 2 "mini_mop:C_1206_0603" H 3150 1850 50  0001 C CNN
F 3 "" H 3150 1850 50  0001 C CNN
	1    3150 1850
	0    -1   -1   0   
$EndComp
$Comp
L C_Small C14
U 1 1
P 3200 4050
F 0 "C14" V 3450 4000 50  0000 L CNN
F 1 "100" V 3350 3950 50  0000 L CNN
F 2 "mini_mop:C_1206_0603" H 3200 4050 50  0001 C CNN
F 3 "" H 3200 4050 50  0001 C CNN
	1    3200 4050
	0    -1   -1   0   
$EndComp
$Comp
L R_Small R4
U 1 1
P 2900 2300
F 0 "R4" H 3000 2250 50  0000 L CNN
F 1 "1.5M" H 2950 2350 50  0000 L CNN
F 2 "mini_mop:R_1206_0603" H 2900 2300 50  0001 C CNN
F 3 "" H 2900 2300 50  0001 C CNN
	1    2900 2300
	-1   0    0    1   
$EndComp
$Comp
L R_Small R16
U 1 1
P 2900 4550
F 0 "R16" H 3000 4500 50  0000 L CNN
F 1 "1.5M" H 2950 4600 50  0000 L CNN
F 2 "mini_mop:R_1206_0603" H 2900 4550 50  0001 C CNN
F 3 "" H 2900 4550 50  0001 C CNN
	1    2900 4550
	-1   0    0    1   
$EndComp
$Comp
L GND #PWR8
U 1 1
P 2900 2400
F 0 "#PWR8" H 2900 2150 50  0001 C CNN
F 1 "GND" H 2900 2250 50  0000 C CNN
F 2 "" H 2900 2400 50  0001 C CNN
F 3 "" H 2900 2400 50  0001 C CNN
	1    2900 2400
	1    0    0    -1  
$EndComp
$Comp
L GND #PWR20
U 1 1
P 2900 4650
F 0 "#PWR20" H 2900 4400 50  0001 C CNN
F 1 "GND" H 2900 4500 50  0000 C CNN
F 2 "" H 2900 4650 50  0001 C CNN
F 3 "" H 2900 4650 50  0001 C CNN
	1    2900 4650
	1    0    0    -1  
$EndComp
Wire Wire Line
	2900 3800 2900 4450
Wire Wire Line
	2400 4050 3100 4050
Connection ~ 2900 4050
$Comp
L GND #PWR19
U 1 1
P 2400 4650
F 0 "#PWR19" H 2400 4400 50  0001 C CNN
F 1 "GND" H 2400 4500 50  0000 C CNN
F 2 "" H 2400 4650 50  0001 C CNN
F 3 "" H 2400 4650 50  0001 C CNN
	1    2400 4650
	1    0    0    -1  
$EndComp
Wire Wire Line
	2400 3800 2400 4250
Wire Wire Line
	3500 4650 3500 4800
Wire Wire Line
	3500 4450 3500 4350
$Comp
L L_Small L8
U 1 1
P 3500 2350
F 0 "L8" H 3600 2400 50  0000 L CNN
F 1 "47uH" H 3600 2300 50  0000 L CNN
F 2 "Resistors_ThroughHole:R_Axial_DIN0207_L6.3mm_D2.5mm_P10.16mm_Horizontal" H 3500 2350 50  0001 C CNN
F 3 "" H 3500 2350 50  0001 C CNN
	1    3500 2350
	1    0    0    -1  
$EndComp
$Comp
L L_Small L9
U 1 1
P 3500 2700
F 0 "L9" H 3600 2750 50  0000 L CNN
F 1 "8.2mH" H 3600 2650 50  0000 L CNN
F 2 "Resistors_ThroughHole:R_Axial_DIN0207_L6.3mm_D2.5mm_P10.16mm_Horizontal" H 3500 2700 50  0001 C CNN
F 3 "" H 3500 2700 50  0001 C CNN
	1    3500 2700
	1    0    0    -1  
$EndComp
$Comp
L GND #PWR10
U 1 1
P 3500 2800
F 0 "#PWR10" H 3500 2550 50  0001 C CNN
F 1 "GND" H 3500 2650 50  0000 C CNN
F 2 "" H 3500 2800 50  0001 C CNN
F 3 "" H 3500 2800 50  0001 C CNN
	1    3500 2800
	1    0    0    -1  
$EndComp
Wire Wire Line
	3500 2450 3500 2600
Wire Wire Line
	3500 2250 3500 2150
Wire Wire Line
	2400 1850 3050 1850
Wire Wire Line
	2900 1650 2900 2200
Connection ~ 2900 1850
Wire Wire Line
	2400 1650 2400 2000
$Comp
L GND #PWR7
U 1 1
P 2400 2400
F 0 "#PWR7" H 2400 2150 50  0001 C CNN
F 1 "GND" H 2400 2250 50  0000 C CNN
F 2 "" H 2400 2400 50  0001 C CNN
F 3 "" H 2400 2400 50  0001 C CNN
	1    2400 2400
	1    0    0    -1  
$EndComp
$Comp
L R_Small R5
U 1 1
P 6050 2350
F 0 "R5" H 6150 2400 50  0000 L CNN
F 1 "100" H 6150 2300 50  0000 L CNN
F 2 "mini_mop:R_1206_0603" H 6050 2350 50  0001 C CNN
F 3 "" H 6050 2350 50  0001 C CNN
	1    6050 2350
	1    0    0    -1  
$EndComp
$Comp
L L_Small L10
U 1 1
P 6050 2700
F 0 "L10" H 5900 2650 50  0000 L CNN
F 1 "270uH" H 5750 2750 50  0000 L CNN
F 2 "Resistors_ThroughHole:R_Axial_DIN0207_L6.3mm_D2.5mm_P10.16mm_Horizontal" H 6050 2700 50  0001 C CNN
F 3 "" H 6050 2700 50  0001 C CNN
	1    6050 2700
	-1   0    0    1   
$EndComp
$Comp
L L_Small L11
U 1 1
P 6050 3050
F 0 "L11" H 5900 3000 50  0000 L CNN
F 1 "47uH" H 5800 3100 50  0000 L CNN
F 2 "Resistors_ThroughHole:R_Axial_DIN0207_L6.3mm_D2.5mm_P10.16mm_Horizontal" H 6050 3050 50  0001 C CNN
F 3 "" H 6050 3050 50  0001 C CNN
	1    6050 3050
	-1   0    0    1   
$EndComp
Wire Wire Line
	6050 2950 6050 2800
Wire Wire Line
	6050 2600 6050 2450
$Comp
L GND #PWR13
U 1 1
P 6050 3150
F 0 "#PWR13" H 6050 2900 50  0001 C CNN
F 1 "GND" H 6050 3000 50  0000 C CNN
F 2 "" H 6050 3150 50  0001 C CNN
F 3 "" H 6050 3150 50  0001 C CNN
	1    6050 3150
	1    0    0    -1  
$EndComp
Connection ~ 2400 1850
Connection ~ 2400 4050
$Comp
L GND #PWR3
U 1 1
P 9350 1800
F 0 "#PWR3" H 9350 1550 50  0001 C CNN
F 1 "GND" H 9350 1650 50  0000 C CNN
F 2 "" H 9350 1800 50  0001 C CNN
F 3 "" H 9350 1800 50  0001 C CNN
	1    9350 1800
	0    -1   -1   0   
$EndComp
$Comp
L CP_Small C20
U 1 1
P 9250 1800
F 0 "C20" V 9500 1800 50  0000 L CNN
F 1 "100uF" V 9400 1650 50  0000 L CNN
F 2 "Capacitors_Tantalum_SMD:CP_Tantalum_Case-D_EIA-7343-31_Hand" H 9250 1800 50  0001 C CNN
F 3 "" H 9250 1800 50  0001 C CNN
	1    9250 1800
	0    -1   -1   0   
$EndComp
$Comp
L CONN_01X01 P1
U 1 1
P 7800 4750
F 0 "P1" H 7800 4850 50  0000 C CNN
F 1 "Mount" V 7900 4750 50  0000 C CNN
F 2 "Mounting_Holes:MountingHole_3.2mm_M3_DIN965_Pad" H 7800 4750 50  0001 C CNN
F 3 "" H 7800 4750 50  0000 C CNN
	1    7800 4750
	-1   0    0    1   
$EndComp
$Comp
L GND #PWR22
U 1 1
P 8000 4750
F 0 "#PWR22" H 8000 4500 50  0001 C CNN
F 1 "GND" H 8000 4600 50  0000 C CNN
F 2 "" H 8000 4750 50  0001 C CNN
F 3 "" H 8000 4750 50  0001 C CNN
	1    8000 4750
	0    -1   -1   0   
$EndComp
$Comp
L CONN_01X01 P2
U 1 1
P 7800 5200
F 0 "P2" H 7800 5300 50  0000 C CNN
F 1 "Mount" V 7900 5200 50  0000 C CNN
F 2 "Mounting_Holes:MountingHole_3.2mm_M3_DIN965_Pad" H 7800 5200 50  0001 C CNN
F 3 "" H 7800 5200 50  0000 C CNN
	1    7800 5200
	-1   0    0    1   
$EndComp
$Comp
L GND #PWR24
U 1 1
P 8000 5200
F 0 "#PWR24" H 8000 4950 50  0001 C CNN
F 1 "GND" H 8000 5050 50  0000 C CNN
F 2 "" H 8000 5200 50  0001 C CNN
F 3 "" H 8000 5200 50  0001 C CNN
	1    8000 5200
	0    -1   -1   0   
$EndComp
$Comp
L SPARK_GAP E1
U 1 1
P 2400 2200
F 0 "E1" V 2300 2300 50  0000 C CNN
F 1 "GAS" V 2400 2300 50  0000 C CNN
F 2 "mini_mop:Resistor_Horizontal_RM10mm" H 2400 2130 50  0001 C CNN
F 3 "" V 2400 2200 50  0001 C CNN
	1    2400 2200
	0    1    1    0   
$EndComp
$Comp
L SPARK_GAP E2
U 1 1
P 2400 4450
F 0 "E2" V 2300 4550 50  0000 C CNN
F 1 "GAS" V 2400 4550 50  0000 C CNN
F 2 "mini_mop:Resistor_Horizontal_RM10mm" H 2400 4380 50  0001 C CNN
F 3 "" V 2400 4450 50  0001 C CNN
	1    2400 4450
	0    1    1    0   
$EndComp
$Comp
L Antenna AE1
U 1 1
P 2900 1450
F 0 "AE1" H 2825 1525 50  0000 R CNN
F 1 "Antenna" H 2825 1450 50  0000 R CNN
F 2 "Mounting_Holes:MountingHole_3.2mm_M3_DIN965_Pad" H 2900 1450 50  0001 C CNN
F 3 "" H 2900 1450 50  0001 C CNN
	1    2900 1450
	1    0    0    -1  
$EndComp
$Comp
L Antenna AE2
U 1 1
P 2900 3600
F 0 "AE2" H 2825 3675 50  0000 R CNN
F 1 "Antenna" H 2825 3600 50  0000 R CNN
F 2 "Mounting_Holes:MountingHole_3.2mm_M3_DIN965_Pad" H 2900 3600 50  0001 C CNN
F 3 "" H 2900 3600 50  0001 C CNN
	1    2900 3600
	1    0    0    -1  
$EndComp
$Comp
L Antenna AE3
U 1 1
P 2400 1450
F 0 "AE3" H 2325 1525 50  0000 R CNN
F 1 "Antenna" H 2325 1450 50  0000 R CNN
F 2 "Mounting_Holes:MountingHole_3.2mm_M3_DIN965_Pad" H 2400 1450 50  0001 C CNN
F 3 "" H 2400 1450 50  0001 C CNN
	1    2400 1450
	1    0    0    -1  
$EndComp
$Comp
L Antenna AE4
U 1 1
P 2400 3600
F 0 "AE4" H 2325 3675 50  0000 R CNN
F 1 "Antenna" H 2325 3600 50  0000 R CNN
F 2 "Mounting_Holes:MountingHole_3.2mm_M3_DIN965_Pad" H 2400 3600 50  0001 C CNN
F 3 "" H 2400 3600 50  0001 C CNN
	1    2400 3600
	1    0    0    -1  
$EndComp
$EndSCHEMATC
